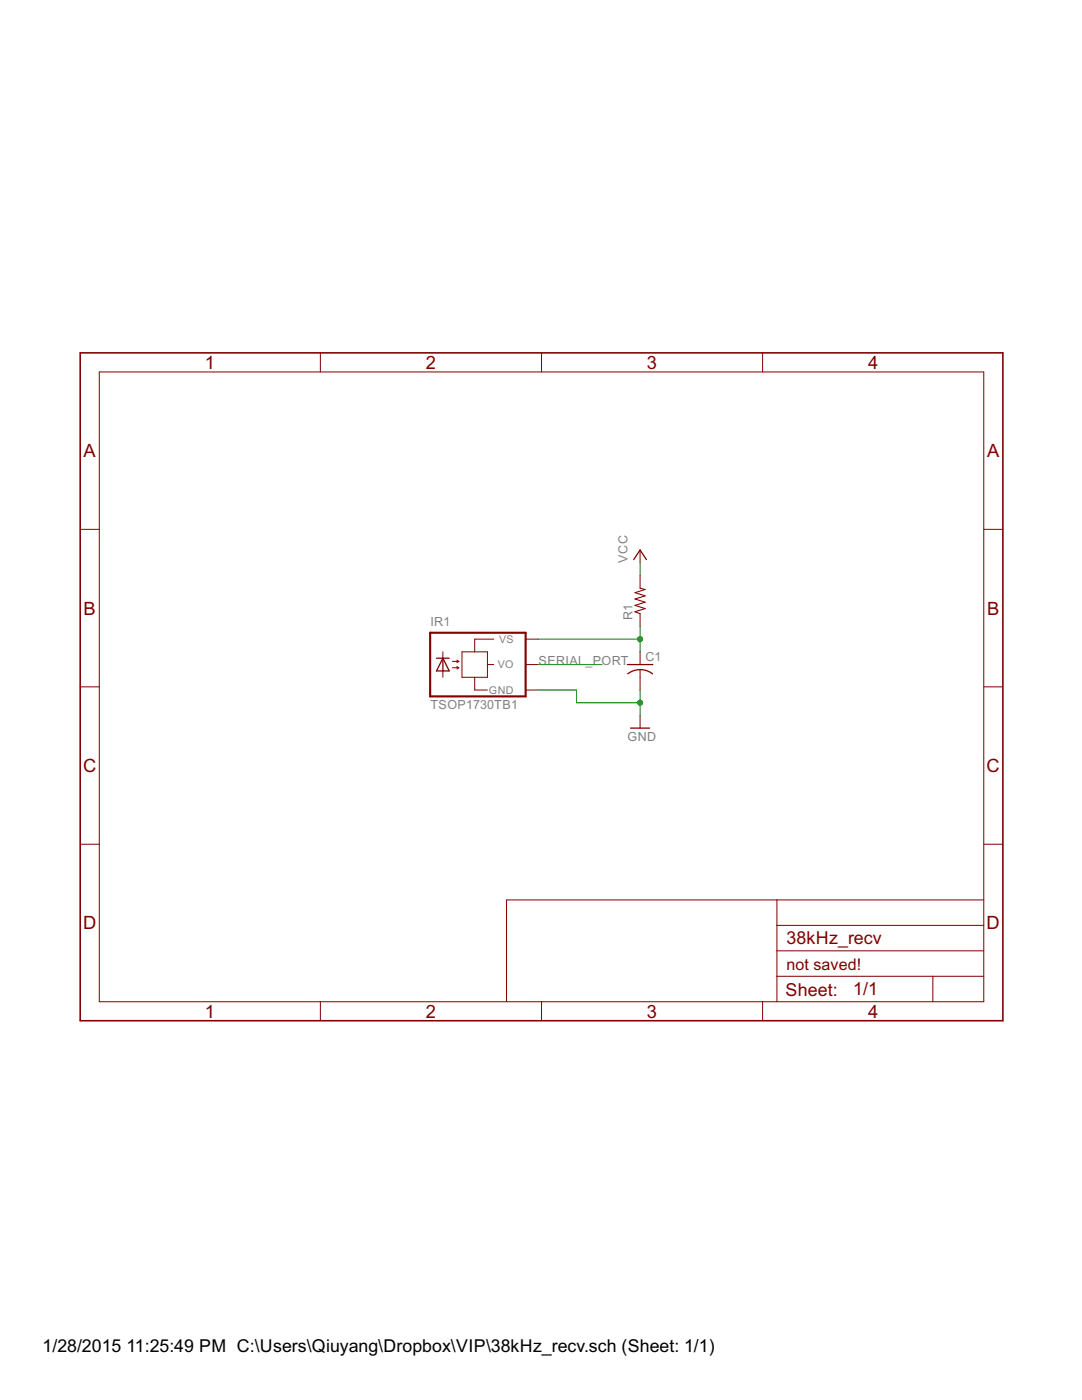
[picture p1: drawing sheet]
<svg xmlns="http://www.w3.org/2000/svg" width="216mm" height="279mm" viewBox="0 0 216 279" stroke-linecap="round" stroke-linejoin="round" font-family="sans-serif">
<path d="M126.4 111.7l1.3-1.9 1.3 1.9M87.1 131.4h2.5M88.4 131.4l1.2 2.5h-2.5zM88.4 131.4v2.5M125.2 132.6h5.1M125.3 134.5a4 4 0 0 1 4.9 0M125.8 145.3h3.8" fill="none" stroke="#800000" stroke-width=".25"/>
<g fill="none" stroke="#800000" stroke-width=".2">
<path d="M19.8 74.2h176.5v125.7h-176.5zM63.9 70.4v3.8M108.1 70.4v3.8M152.2 70.4v3.8M16 105.6h3.8M127.7 109.8v2.5M127.7 114.9v2.5M196.3 105.6h3.8M16 137.1h3.8M88.4 130.1v1.3M88.4 133.9v1.3M90.3 132h1.2"/>
<path d="M90.3 133.3h1.2M91.2 131.7l.3 .3M91.2 133l.3 .3M91.5 132l-.3 .2M91.5 133.3l-.3 .2M92.2 130.1h5.1v5.1h-5.1zM94.7 135.2v2.5h2.6M97.3 132.6h1.2M98.5 127.6h-3.8v2.5M104.9 127.6h2.5M104.9 132.6h2.5M104.9 137.7h2.5"/>
<path d="M127.7 122.5v2.5M127.7 130.1v2.5M127.7 133.6v4.1M196.3 137.1h3.8M127.7 142.8v2.5M16 168.5h3.8M155 179.6v20.3M196.3 179.6h-95.2v20.3M196.3 168.5h3.8M63.9 199.9v3.8M108.1 199.9v3.8M152.2 199.9v3.8"/>
<path d="M155 194.8h41.3M155 189.8h41.3M155 184.7h41.3M186.1 194.8v5.1"/>
</g>
<path d="M85.8 126.3h19.1v12.7h-19.1z" fill="none" stroke="#800000" stroke-width=".42"/>
<path d="M127.7 117.4l1 .2-2 .7 2 .6-2 .6 2 .7-2 .6 2 .7-2 .6 1 .4" fill="none" stroke="#800000" stroke-width=".21"/>
<path d="M16 70.4h184.1v133.3h-184.1z" fill="none" stroke="#800000" stroke-width=".32"/>
<path d="M127.7 112.3v2.6M107.4 127.6h20.3M107.4 137.7h7.6v2.6h12.7M107.4 132.6h12.7M127.7 125v5.1M127.7 137.7v5.1" fill="none" stroke="#008000" stroke-width=".2"/>
<g fill="#008000" stroke="#008000" stroke-width=".2">
<circle cx="127.7" cy="127.6" r=".51"/>
<circle cx="127.7" cy="140.3" r=".51"/>
</g>
<g font-size="4.1" fill="#800000">
<text x="40.9" y="73.6">1</text>
<text x="85" y="73.6">2</text>
<text x="129.1" y="73.6">3</text>
<text x="173.2" y="73.6">4</text>
<text x="16.7" y="91.2">A</text>
<text x="197" y="91.2">A</text>
<text x="16.7" y="122.6">B</text>
<text x="197" y="122.6">B</text>
<text x="16.6" y="154.1">C</text>
<text x="196.9" y="154.1">C</text>
<text x="16.6" y="185.5">D</text>
<text x="196.9" y="185.5">D</text>
<text x="40.9" y="203.1">1</text>
<text x="85" y="203.1">2</text>
<text x="129.1" y="203.1">3</text>
<text x="173.2" y="203.1">4</text>
</g>
<g font-size="4" fill="#800000">
<text x="156.9" y="188.5">38kHz_recv</text>
<text x="156.7" y="198.8">Sheet:</text>
<text x="170.3" y="198.6">1/1</text>
</g>
<g font-size="4">
<text x="8.5" y="269.9">1/28/2015</text>
<text x="25.2" y="269.9">11:25:49 PM C:\Users\Qiuyang\Dropbox\VIP\38kHz_recv.sch (Sheet: 1/1)</text>
</g>
<text font-size="3.6" fill="#800000" x="156.9" y="193.6">not saved!</text>
<g font-size="2.8" fill="#808080">
<text x="125.2" y="112.3" transform="rotate(-90 125.2 112.3)">VCC</text>
<text x="85.9" y="125">IR1</text>
<text x="126.2" y="123.7" transform="rotate(-90 126.2 123.7)">R1</text>
<text x="128.8" y="132">C1</text>
<text x="107.5" y="132.6">SERIAL_PORT</text>
<text x="85.9" y="141.5">TSOP1730TB1</text>
<text x="125.2" y="147.9">GND</text>
</g>
<g font-size="2.4" fill="#808080">
<text x="99.6" y="128.3">VS</text>
<text x="99.3" y="133.4">VO</text>
<text x="97.6" y="138.5">GND</text>
</g>
</svg>
